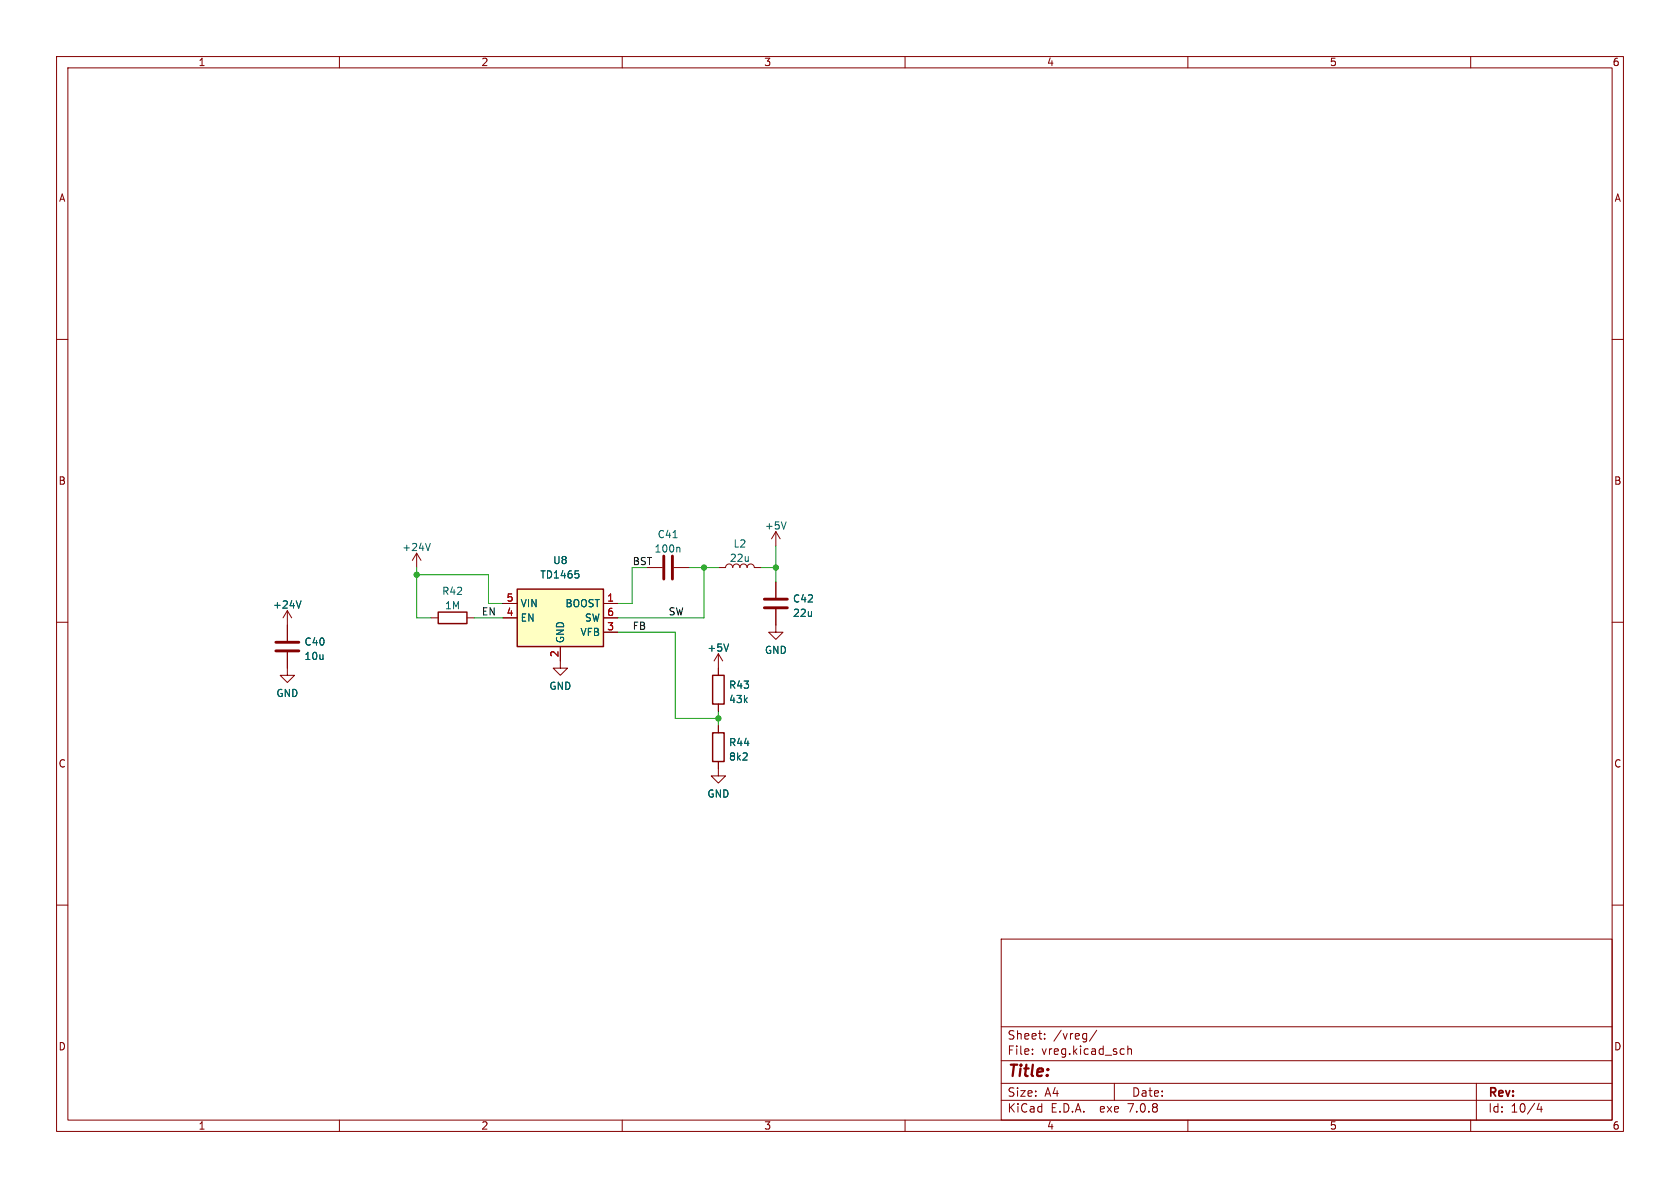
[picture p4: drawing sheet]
<svg xmlns="http://www.w3.org/2000/svg" width="297mm" height="210mm" viewBox="0 0 297 210" stroke-linecap="round" stroke-linejoin="round" font-family="sans-serif">
<g fill="none" stroke="#840000" stroke-width=".18">
<path d="M10 10h277v190h-277zM12 12h273v186h-273zM60 10v2M110 10v2M160 10v2M210 10v2M260 10v2M10 60h2M285 60h2M73.7 97.8l-.8 1.3M73.7 97.8v2.5M73.7 97.8l.7 1.3"/>
<path d="M137.2 94v2.5M137.2 94l-.8 1.3M137.2 94l.7 1.3M10 110h2M50.8 115.3v4.1h1.3l-1.3 1.3-1.3-1.3h1.3M50.8 108l-.8 1.2M50.8 108v5.3M50.8 108l.8 1.2M76.2 109.2h1.3M82.5 109.2h1.3M88.9 109.2h2.5M88.9 106.7h2.5"/>
<path d="M99.1 114.3v3.8h1.2l-1.2 1.3-1.3-1.3h1.3M106.7 109.2h2.5M106.7 106.7h2.5M106.7 111.8h2.5M114.3 100.3h2.8M119.1 100.3h2.8M127 100.3h1.3a.64 .64 0 0 1 .6-.6 .64 .64 0 0 1 .6 .6 .64 .64 0 0 1 .7-.6 .64 .64 0 0 1 .6 .6 .64 .64 0 0 1 .6-.6 .64 .64 0 0 1 .7 .6 .64 .64 0 0 1 .6-.6 .64 .64 0 0 1 .6 .6h1.3M127 115.6v3.8M127 115.6l-.8 1.2M127 115.6l.8 1.2M137.2 107.7v4.1h1.2l-1.2 1.2-1.3-1.2h1.3M137.2 102.9v2.8"/>
<path d="M285 110h2M127 134.6v2.6h1.3l-1.3 1.2-1.3-1.2h1.3M127 124.5v1.2M127 128.3v1.2M10 160h2M285 160h2M177 166h108v32h-108zM60 198v2M110 198v2M160 198v2M177 194.5h108M177 191.5h108"/>
<path d="M177 187.5h108M177 181.5h108M182.5 186.3v.1M182.5 185.5v.1M184.7 183.6v.1M184.7 182.8v.1M193.9 182.1l-1.3 2M197 191.5v3M198.6 185.4l.1 .1M198.7 186.3l-.1 .1M199.4 184.9v1.5M199.4 185.5l.2-.1 .4 .1v.9"/>
<path d="M210 198v2M260 198v2M261 191.5v6.5M272.1 195l-.4 1.1h1M272.5 195.6v1"/>
</g>
<path d="M77.5 108.2h5v2h-5zM91.4 104.1h15.3v10.2h-15.3zM126 119.4h2v5.1h-2zM126 129.5h2v5.1h-2z" fill="none" stroke="#840000" stroke-width=".25"/>
<path d="M117.3 98.3v4.1M118.9 98.3v4.1M48.8 113.5h4M48.8 115.1h4M135.1 105.9h4.1M135.1 107.4h4.1" fill="none" stroke="#840000" stroke-width=".51"/>
<path d="M76.1 96.1l-.4 1.2M119 95.1h.7M120 96.7l.2 .2v.7M139 92.3l-.4 1.2M53.2 106.2l-.4 1.3M101.7 100.9h.6M102.2 101.5l.2 .1-.2 .5M128.8 113.8l-.4 1.3" fill="none" stroke="#006464" stroke-width=".18"/>
<path d="M91.4 104.1h15.3v10.2h-15.3z" fill="#ffffc2" stroke="#ffffc2" stroke-width=".18"/>
<path d="M137.2 96.5v6.4M73.7 101.6h12.7v5.1h2.5M73.7 100.3v8.9h2.5M83.8 109.2h5.1M109.2 111.8h10.2v15.2h7.6M111.8 100.3v6.4h-2.6M121.9 100.3h5.1M124.5 100.3v8.9h-15.3M134.6 100.3h2.6M127 125.7v2.6" fill="none" stroke="#009600" stroke-width=".18"/>
<g fill="#009600" stroke="#009600" stroke-width=".18">
<circle cx="124.5" cy="100.3" r=".46"/>
<circle cx="73.7" cy="101.6" r=".46"/>
<circle cx="137.2" cy="100.3" r=".46"/>
<circle cx="127" cy="127" r=".46"/>
</g>
<text font-size="2.8" fill="#840000" x="178" y="190.9">Title:</text>
<g font-size="2.1" fill="#840000">
<text x="178" y="184">Sheet:</text>
<text x="186.2" y="184">/vreg/</text>
<text x="178" y="186.7">File:</text>
<text x="184.1" y="186.7">vreg.kicad_sch</text>
<text x="178" y="196.9">KiCad</text>
<text x="178" y="194.1">Size:</text>
<text x="184.7" y="194.1">A4</text>
<text x="185.7" y="196.9">E.D.A.</text>
<text x="194.6" y="196.9">exe</text>
<text x="199.7" y="196.9">7.0.8</text>
<text x="200" y="194.1">Date:</text>
<text x="263" y="194.3">Rev:</text>
<text x="263" y="196.9">Id:</text>
<text x="267.1" y="196.9">10/4</text>
</g>
<g font-size="1.8" fill="#840000">
<text x="35" y="11.9">1</text>
<text x="85" y="11.9">2</text>
<text x="135" y="11.9">3</text>
<text x="185" y="11.9">4</text>
<text x="235" y="11.9">5</text>
<text x="285" y="11.9">6</text>
<text x="10.3" y="35.9">A</text>
<text x="285.3" y="35.9">A</text>
<text x="10.3" y="85.9">B</text>
<text x="285.3" y="85.9">B</text>
<text x="10.3" y="135.9">C</text>
<text x="285.3" y="135.9">C</text>
<text x="10.3" y="185.9">D</text>
<text x="285.3" y="185.9">D</text>
<text x="35" y="199.9">1</text>
<text x="85" y="199.9">2</text>
<text x="135" y="199.9">3</text>
<text x="185" y="199.9">4</text>
<text x="235" y="199.9">5</text>
<text x="285" y="199.9">6</text>
</g>
<g font-size="1.8" fill="#006464">
<text x="116.2" y="95.3">C41</text>
<text x="135.1" y="93.8">+5V</text>
<text x="71" y="97.6">+24V</text>
<text x="97.7" y="99.9">U8</text>
<text x="115.6" y="97.9">100n</text>
<text x="128.9" y="99.5">22u</text>
<text x="129.6" y="97">L2</text>
<text x="48.2" y="107.8">+24V</text>
<text x="78.1" y="105.4">R42</text>
<text x="78.6" y="107.9">1M</text>
<text x="91.9" y="107.5">VIN</text>
<text x="95.4" y="102.5">TD1465</text>
<text x="99.9" y="107.5">BOOST</text>
<text x="140.1" y="106.7">C42</text>
<text x="91.9" y="110.1">EN</text>
<text x="99.9" y="113.8" transform="rotate(-90 99.9 113.8)">GND</text>
<text x="102.5" y="112.6">VFB</text>
<text x="103.3" y="110.1">SW</text>
<text x="140.1" y="109.2">22u</text>
<text x="53.7" y="114.3">C40</text>
<text x="53.7" y="116.9">10u</text>
<text x="125" y="115.4">+5V</text>
<text x="135.1" y="115.8">GND</text>
<text x="48.8" y="123.4">GND</text>
<text x="97" y="122.1">GND</text>
<text x="128.8" y="124.5">43k</text>
<text x="128.8" y="121.9">R43</text>
<text x="128.8" y="134.6">8k2</text>
<text x="128.8" y="132.1">R44</text>
<text x="125" y="141.2">GND</text>
</g>
<text font-size="1.8" fill="#009600" x="111.8" y="100">BST</text>
<g font-size="1.8" fill="#a90000">
<text x="89.5" y="106.4">5</text>
<text x="107.2" y="106.4">1</text>
<text x="89.5" y="109">4</text>
<text x="107.2" y="111.5">3</text>
<text x="107.2" y="109">6</text>
<text x="98.8" y="116.3" transform="rotate(-90 98.8 116.3)">2</text>
</g>
<g font-size="1.8" fill="#0f0f0f">
<text x="85.1" y="108.9">EN</text>
<text x="111.8" y="111.4">FB</text>
<text x="118.1" y="108.9">SW</text>
</g>
</svg>
